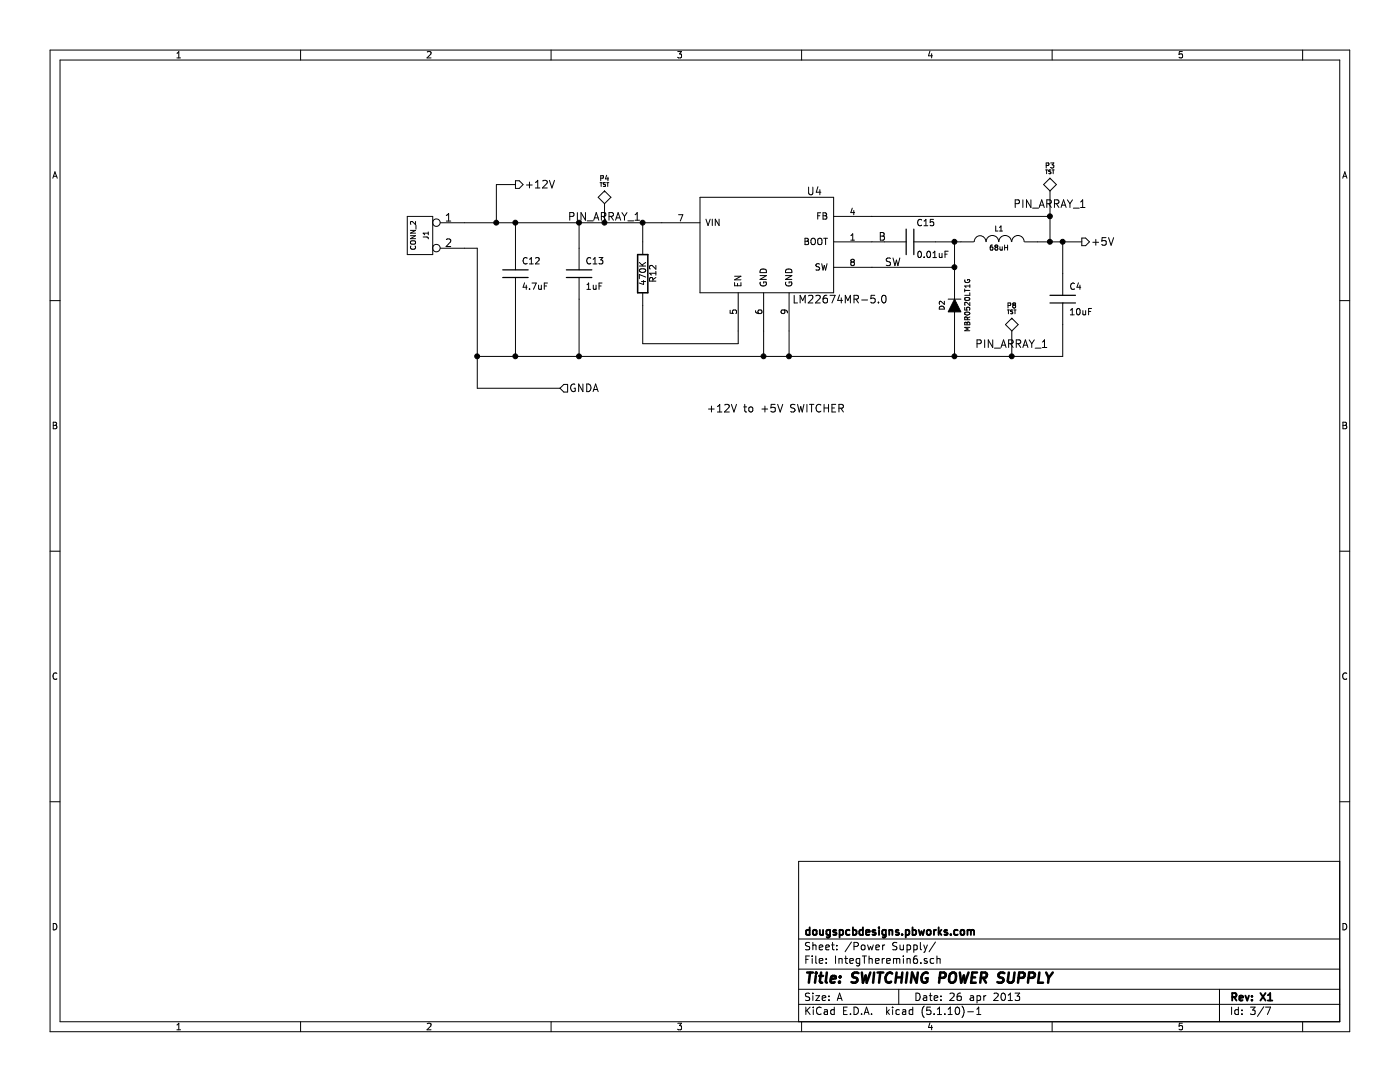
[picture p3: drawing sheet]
EESchema Schematic File Version 4
EELAYER 30 0
EELAYER END
$Descr A 11000 8500
encoding utf-8
Sheet 3 7
Title "SWITCHING POWER SUPPLY"
Date "26 apr 2013"
Rev "X1"
Comp "dougspcbdesigns.pbworks.com"
Comment1 ""
Comment2 ""
Comment3 ""
Comment4 ""
$EndDescr
Text Notes 5550 3250 0    60   ~ 0
+12V to +5V SWITCHER
Text Label 6950 2100 0    60   ~ 0
SW
Text Label 6900 1900 0    60   ~ 0
B
Connection ~ 6200 2800
Wire Wire Line
	6200 2800 6200 2600
Connection ~ 3900 1750
Wire Wire Line
	4050 1450 3900 1450
Wire Wire Line
	3900 1450 3900 1750
Connection ~ 8350 1900
Wire Wire Line
	8350 1900 8350 2150
Connection ~ 8250 1900
Wire Wire Line
	8250 1600 8250 1700
Wire Wire Line
	8250 1700 6850 1700
Connection ~ 7500 1900
Wire Wire Line
	7350 1900 7500 1900
Wire Wire Line
	6950 1900 6850 1900
Connection ~ 6000 2800
Wire Wire Line
	7500 2800 7500 2600
Wire Wire Line
	4050 2800 4050 2350
Connection ~ 4550 1750
Wire Wire Line
	4550 1750 4550 1950
Wire Wire Line
	3650 1750 3900 1750
Wire Wire Line
	4050 1750 4050 1950
Connection ~ 4050 1750
Wire Wire Line
	6000 2800 6000 2600
Wire Wire Line
	4550 2800 4550 2350
Wire Wire Line
	6850 2100 7500 2100
Wire Wire Line
	7500 1900 7500 2100
Connection ~ 7500 2100
Wire Wire Line
	8150 1900 8250 1900
Wire Wire Line
	8350 2800 8350 2550
Connection ~ 7500 2800
Wire Wire Line
	3650 1950 3750 1950
Wire Wire Line
	3750 2800 4050 2800
Wire Wire Line
	3750 1950 3750 2800
Wire Wire Line
	3750 3050 4400 3050
$Comp
L IntegTheremin-rescue:LM22674-5.0 U4
U 1 1
P 6000 1900
F 0 "U4" H 6400 2300 60  0000 C CNN
F 1 "LM22674MR-5.0" H 6600 1450 60  0000 C CNN
F 2 "DDA0008B" H 6000 1900 60  0001 C CNN
F 3 "" H 6000 1900 60  0001 C CNN
F 4 "TI" H 6000 1900 60  0001 C CNN "Mfg"
F 5 "LM22674MR-5.0/NOPB" H 6000 1900 60  0001 C CNN "MfgPN"
	1    6000 1900
	1    0    0    -1  
$EndComp
Text HLabel 4400 3050 2    60   Input ~ 0
GNDA
Text HLabel 4050 1450 2    60   Output ~ 0
+12V
$Comp
L IntegTheremin-rescue:CONN_2 J1
U 1 1
P 3300 1850
F 0 "J1" V 3250 1850 40  0000 C CNN
F 1 "CONN_2" V 3350 1850 40  0000 C CNN
F 2 "TB2-5MM" V 3450 1850 40  0001 C CNN
F 3 "" H 3300 1850 60  0001 C CNN
	1    3300 1850
	-1   0    0    -1  
$EndComp
Text HLabel 8500 1900 2    60   Output ~ 0
+5V
$Comp
L IntegTheremin-rescue:C C4
U 1 1
P 8350 2350
F 0 "C4" H 8400 2450 50  0000 L CNN
F 1 "10uF" H 8400 2250 50  0000 L CNN
F 2 "SM1210" H 8350 2350 60  0001 C CNN
F 3 "" H 8350 2350 60  0001 C CNN
F 4 "TDK" H 8350 2350 60  0001 C CNN "Mfg"
F 5 "C3225X5R1E106K" H 8350 2350 60  0001 C CNN "MfgPN"
	1    8350 2350
	1    0    0    -1  
$EndComp
$Comp
L IntegTheremin-rescue:INDUCTOR L1
U 1 1
P 7850 1900
F 0 "L1" V 7950 1900 40  0000 C CNN
F 1 "68uH" V 7800 1900 40  0000 C CNN
F 2 "IND-6MM" V 7900 1900 40  0001 C CNN
F 3 "" H 7850 1900 60  0001 C CNN
F 4 "Bourns" H 7850 1900 60  0001 C CNN "Mfg"
F 5 "SRN6045-680M" H 7850 1900 60  0001 C CNN "MfgPN"
	1    7850 1900
	0    -1   -1   0   
$EndComp
$Comp
L IntegTheremin-rescue:C C15
U 1 1
P 7150 1900
F 0 "C15" V 7000 1950 50  0000 L CNN
F 1 "0.01uF" V 7250 1950 50  0000 L CNN
F 2 "SM0805" H 7150 1900 60  0001 C CNN
F 3 "" H 7150 1900 60  0001 C CNN
F 4 "Kemet" H 7150 1900 60  0001 C CNN "Mfg"
F 5 "C0805C103K5RACTU" H 7150 1900 60  0001 C CNN "MfgPN"
	1    7150 1900
	0    1    1    0   
$EndComp
$Comp
L IntegTheremin-rescue:DIODE D2
U 1 1
P 7500 2400
F 0 "D2" H 7500 2500 40  0000 C CNN
F 1 "MBR0520LT1G" H 7500 2300 40  0000 C CNN
F 2 "SOD-123" H 7500 2400 60  0001 C CNN
F 3 "" H 7500 2400 60  0001 C CNN
F 4 "ON Semiconductor" H 7500 2400 60  0001 C CNN "Mfg"
F 5 "MBR0520LT1G" H 7500 2400 60  0001 C CNN "MfgPN"
	1    7500 2400
	0    -1   -1   0   
$EndComp
$Comp
L IntegTheremin-rescue:C C12
U 1 1
P 4050 2150
F 0 "C12" H 4100 2250 50  0000 L CNN
F 1 "4.7uF" H 4100 2050 50  0000 L CNN
F 2 "SM0805" H 4050 2150 60  0001 C CNN
F 3 "" H 4050 2150 60  0001 C CNN
F 4 "MuRata" H 4050 2150 60  0001 C CNN "Mfg"
F 5 "GRM21BR61E475MA12L" H 4050 2150 60  0001 C CNN "MfgPN"
	1    4050 2150
	1    0    0    -1  
$EndComp
$Comp
L IntegTheremin-rescue:C C13
U 1 1
P 4550 2150
F 0 "C13" H 4600 2250 50  0000 L CNN
F 1 "1uF" H 4600 2050 50  0000 L CNN
F 2 "SM0805" H 4550 2150 60  0001 C CNN
F 3 "" H 4550 2150 60  0001 C CNN
F 4 "MuRata" H 4550 2150 60  0001 C CNN "Mfg"
F 5 "GRM21BR61C105MA01L" H 4550 2150 60  0001 C CNN "MfgPN"
	1    4550 2150
	1    0    0    -1  
$EndComp
$Comp
L IntegTheremin-rescue:R R12
U 1 1
P 5050 2150
F 0 "R12" V 5130 2150 50  0000 C CNN
F 1 "470K" V 5050 2150 50  0000 C CNN
F 2 "SM0805" H 5050 2150 60  0001 C CNN
F 3 "~" H 5050 2150 60  0000 C CNN
	1    5050 2150
	1    0    0    -1  
$EndComp
Wire Wire Line
	5050 1900 5050 1750
Connection ~ 5050 1750
Wire Wire Line
	5800 2600 5800 2700
Wire Wire Line
	5800 2700 5050 2700
Wire Wire Line
	5050 2700 5050 2400
Connection ~ 4550 2800
Connection ~ 4050 2800
Connection ~ 3750 2800
$Comp
L IntegTheremin-rescue:TST P4
U 1 1
P 4750 1700
F 0 "P4" H 4750 2000 40  0000 C CNN
F 1 "TST" H 4750 1950 30  0000 C CNN
F 2 "PIN_ARRAY_1" H 4750 1700 60  0000 C CNN
F 3 "~" H 4750 1700 60  0000 C CNN
	1    4750 1700
	1    0    0    -1  
$EndComp
Wire Wire Line
	4750 1700 4750 1750
Connection ~ 4750 1750
Connection ~ 8250 1700
$Comp
L IntegTheremin-rescue:TST P3
U 1 1
P 8250 1600
F 0 "P3" H 8250 1900 40  0000 C CNN
F 1 "TST" H 8250 1850 30  0000 C CNN
F 2 "PIN_ARRAY_1" H 8250 1600 60  0000 C CNN
F 3 "~" H 8250 1600 60  0000 C CNN
	1    8250 1600
	1    0    0    -1  
$EndComp
$Comp
L IntegTheremin-rescue:TST P8
U 1 1
P 7950 2700
F 0 "P8" H 7950 3000 40  0000 C CNN
F 1 "TST" H 7950 2950 30  0000 C CNN
F 2 "PIN_ARRAY_1" H 7950 2700 60  0000 C CNN
F 3 "~" H 7950 2700 60  0000 C CNN
	1    7950 2700
	1    0    0    -1  
$EndComp
Wire Wire Line
	7950 2700 7950 2800
Connection ~ 7950 2800
Wire Wire Line
	6200 2800 7500 2800
Wire Wire Line
	3900 1750 4050 1750
Wire Wire Line
	8350 1900 8500 1900
Wire Wire Line
	8250 1900 8350 1900
Wire Wire Line
	7500 1900 7550 1900
Wire Wire Line
	6000 2800 6200 2800
Wire Wire Line
	4550 1750 4750 1750
Wire Wire Line
	4050 1750 4550 1750
Wire Wire Line
	7500 2100 7500 2200
Wire Wire Line
	7500 2800 7950 2800
Wire Wire Line
	5050 1750 5200 1750
Wire Wire Line
	4550 2800 6000 2800
Wire Wire Line
	4050 2800 4550 2800
Wire Wire Line
	3750 2800 3750 3050
Wire Wire Line
	4750 1750 5050 1750
Wire Wire Line
	8250 1700 8250 1900
Wire Wire Line
	7950 2800 8350 2800
$EndSCHEMATC
